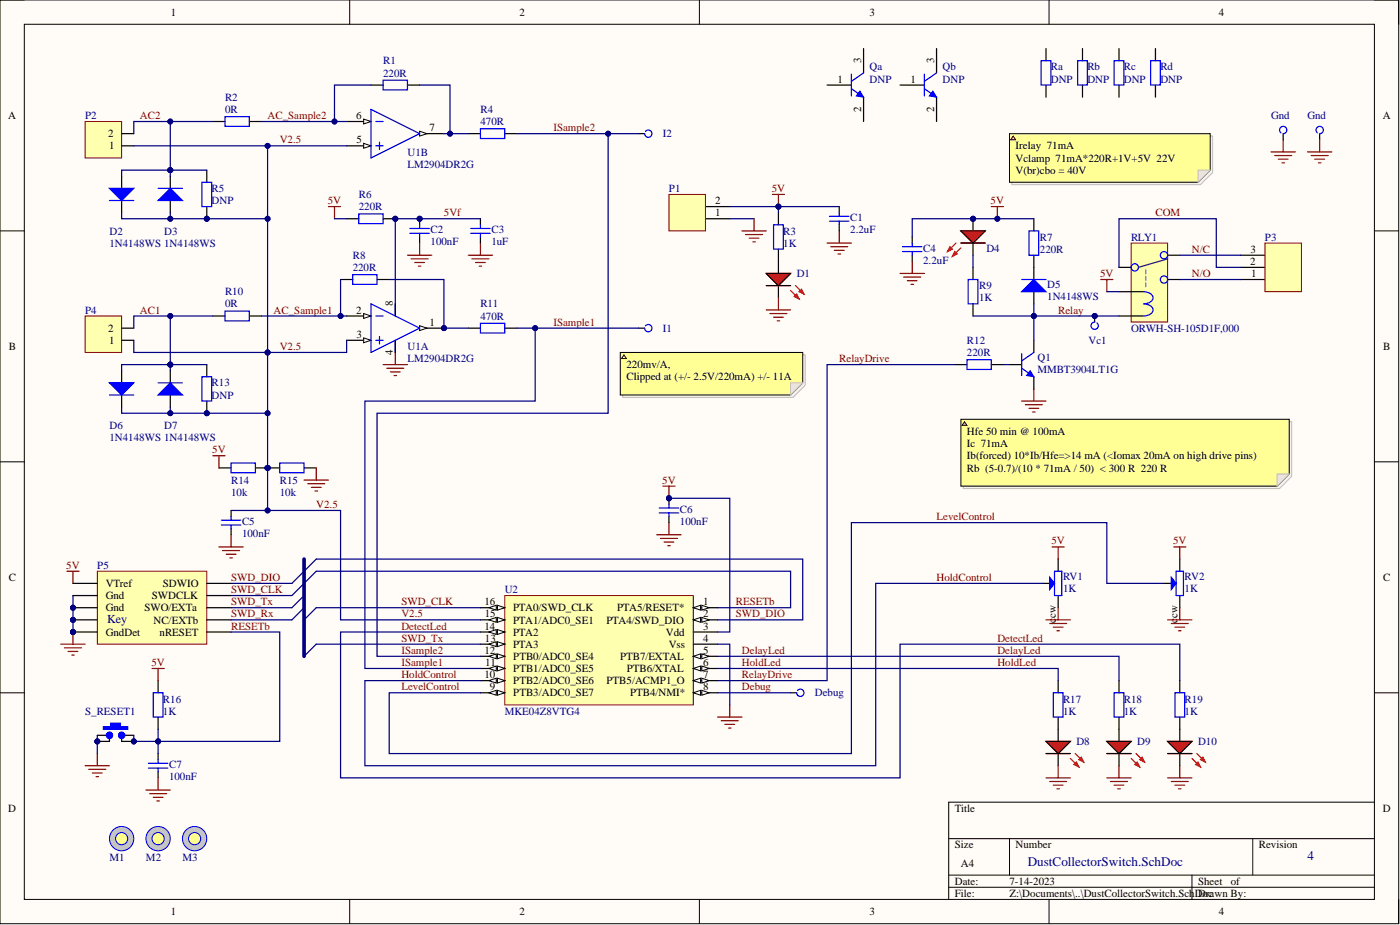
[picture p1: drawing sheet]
# Altium project DustCollectorSwitch.PrjPcb
Version: 4
1 sheet, 63 parts. Net scope: global (net labels, ports and power ports of the same name join across sheets).
Board file: DustCollectorSwitch.PcbDoc

## Sheet DustCollectorSwitch.SchDoc
size A4

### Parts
C1  2.2uF  [CCNP2012-0805]
C2  100nF  [CCNP1608-0603_N]
C3  1uF  [CCNP2012-0805]
C4  2.2uF  [CCNP2012-0805]
C5  100nF  [CCNP1608-0603_N]
C6  100nF  [CCNP1608-0603_N]
C7  100nF  [CCNP1608-0603_N]
D1  LED Red  [LED1608-0603-RED]  (value not drawn)
D2  1N4148WS  [SOD-323]
D3  1N4148WS  [SOD-323]
D4  LED Red  [LED1608-0603-RED]  (value not drawn)
D5  1N4148WS  [SOD-323]
D6  1N4148WS  [SOD-323]
D7  1N4148WS  [SOD-323]
D8  LED Red  [LED1608-0603-RED]  (value not drawn)
D9  LED Red  [LED1608-0603-RED]  (value not drawn)
D10  LED Red  [LED1608-0603-RED]  (value not drawn)
Debug  Vdd  [PCBPIN - 0.9mm]  (value not drawn)  (no BOM)
Gnd1  Gnd  [PCBPIN - 0.9mm]  (no BOM)
Gnd?  Gnd  [PCBPIN - 0.9mm]  (no BOM)
I1  (no value)  [PCBPIN - 0.9mm]  (no BOM)
I2  (no value)  [PCBPIN - 0.9mm]  (no BOM)
M1  Mounting hole  [3mm hole]  (value not drawn)  (no BOM)
M2  Mounting hole  [3mm hole]  (value not drawn)  (no BOM)
M3  Mounting hole  [3mm hole]  (value not drawn)  (no BOM)
P1  Terminal2_5.08mm  [MOLEX-39544-3002]  (value not drawn)
P2  Header, 2-Pin, Right Angle  [HDR1X2H]  (value not drawn)
P3  Terminal3_5.08mm  [MOLEX-39544-3003]  (value not drawn)
P4  Header, 2-Pin, Right Angle  [HDR1X2H]  (value not drawn)
P5  SWD Connector 2x5-Pin  [SWD-2x5-Jig-Pads]  (value not drawn)  (no BOM)
Q1  MMBT3904LT1G  [SOT23_N]
Qa  DNP  [SOT23_M]  (no BOM)
Qb  DNP  [SOT23_M]  (no BOM)
R1  220R  [CR1608-0603_N]
R2  0R  [CR1608-0603_N]
R3  1K  [CR1608-0603_N]
R4  470R  [CR1608-0603_N]
R5  DNP  [CR1608-0603_N]
R6  220R  [CR1608-0603_N]
R7  220R  [CR1608-0603_N]
R8  220R  [CR1608-0603_N]
R9  1K  [CR1608-0603_N]
R10  0R  [CR1608-0603_N]
R11  470R  [CR1608-0603_N]
R12  220R  [CR1608-0603_N]
R13  DNP  [CR1608-0603_N]
R14  10k  [CR1608-0603_N]
R15  10k  [CR1608-0603_N]
R16  1K  [CR1608-0603_N]
R17  1K  [CR1608-0603_N]
R18  1K  [CR1608-0603_N]
R19  1K  [CR1608-0603_N]
Ra  DNP  [CR1608-0603_N]  (no BOM)
Rb  DNP  [CR1608-0603_N]  (no BOM)
Rc  DNP  [CR1608-0603_N]  (no BOM)
Rd  DNP  [CR1608-0603_N]  (no BOM)
RLY1  ORWH-SH-105D1F,000  [Relay - ORWH-SH]
RV1  1K  [RV_PCB5]
RV2  1K  [RV_PCB5]
S_RESET1  SMD-SW-4_5.1x5.1x3.5_M  [SMD-SW-4_5.1x5.1x3.5_M]  (value not drawn)
U1  LM2904DR2G  [SOIC127P600-8N - rot90]  (parts A,B of 2)
U2  MKE04Z8VTG4  [TSSOP16_N]
Vc1  (no value)  [PCBPIN - 0.9mm]  (no BOM)

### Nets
5V: C1.2 C4.2 C6.2 D4.A P1.2 P5.1(VTref) R3.1 R6.1 R7.1 R14.2 R16.1 RLY1.C1 RV1.cw RV2.cw U2.3(Vdd)
GND: C1.1 C2.1 C3.1 C4.1 C5.1 C6.1 C7.2 D1.K D8.K D9.K D10.K Gnd1.1(TP) Gnd?.1(TP) P1.1 P5.0(Pins) P5.3(Gnd) P5.5(Gnd) P5.9(GndDet) Q1.2(E) R15.1 RV1.ccw RV2.ccw S_RESET1.1 S_RESET1.1b U1.4(Vee) U2.4(Vss)
5Vf: C2.2 C3.2 R6.2 U1.8(Vcc)
AC1: D6.A D7.K P4.2 R10.2 R13.1
AC2: D2.A D3.K P2.2 R2.2 R5.1
AC_Sample1: R8.1 R10.1 U1.2(INA-)
AC_Sample2: R1.1 R2.1 U1.6(INB-)
COM: P3.2 RLY1.COM
Debug: Debug.1(TP) U2.8(PTB4/NMI*)
DelayLed: R18.1 U2.5(PTB7/EXTAL)
DetectLed: R19.1 U2.14(PTA2)
HoldControl: RV1.w U2.10(PTB2/ADC0_SE6)
HoldLed: R17.1 U2.6(PTB6/XTAL)
ISample1: I1.1(TP) R11.2 U2.11(PTB1/ADC0_SE5)
ISample2: I2.1(TP) R4.2 U2.12(PTB0/ADC0_SE4)
LevelControl: RV2.w U2.9(PTB3/ADC0_SE7)
N/C: P3.3 RLY1.NC
N/O: P3.1 RLY1.NO
Relay: D5.A Q1.3(C) R9.2 RLY1.C2 Vc1.1(TP)
RelayDrive: R12.1 U2.7(PTB5/ACMP1_O)
RESETb: C7.1 P5.10(nRESET) R16.2 S_RESET1.2 S_RESET1.2b U2.1(PTA5/RESET*)
SWD_CLK: P5.4(SWDCLK) U2.16(PTA0/SWD_CLK)
SWD_DIO: P5.2(SDWIO) U2.2(PTA4/SWD_DIO)
SWD_Rx: P5.8(NC/EXTb)
SWD_Tx: P5.6(SWO/EXTa) U2.13(PTA3)
V2.5: C5.2 D2.K D3.A D6.K D7.A P2.1 P4.1 R5.2 R13.2 R14.1 R15.2 U1.3(INA+) U1.5(INB+) U2.15(PTA1/ADC0_SE1)
NetD1_A: D1.A R3.2
NetD4_K: D4.K R9.1
NetD5_K: D5.K R7.2
NetD8_A: D8.A R17.2
NetD9_A: D9.A R18.2
NetD10_A: D10.A R19.2
NetQ1_1: Q1.1(B) R12.2
NetR1_2: R1.2 R4.1 U1.7(OUTB)
NetR8_2: R8.2 R11.1 U1.1(OUTA)

Not connected (* = marked no-connect by the designer): Qa 1(B) 2(E) 3(C); Qb 1(B) 2(E) 3(C); Ra 1 2; Rb 1 2; Rc 1 2; Rd 1 2

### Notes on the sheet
- Irelay  71mA
  Vclamp  71mA*220R+1V+5V  22V
  V(br)cbo = 40V
- (near I1) 220mv/A,
  Clipped at (+/- 2.5V/220mA) +/- 11A
- Hfe 50 min @ 100mA
  Ic  71mA
  Ib(forced) 10*Ib/Hfe=>14 mA (<Iomax 20mA on high drive pins)
  Rb  (5-0.7)/(10 * 71mA / 50)  < 300 R ~ 220 R
